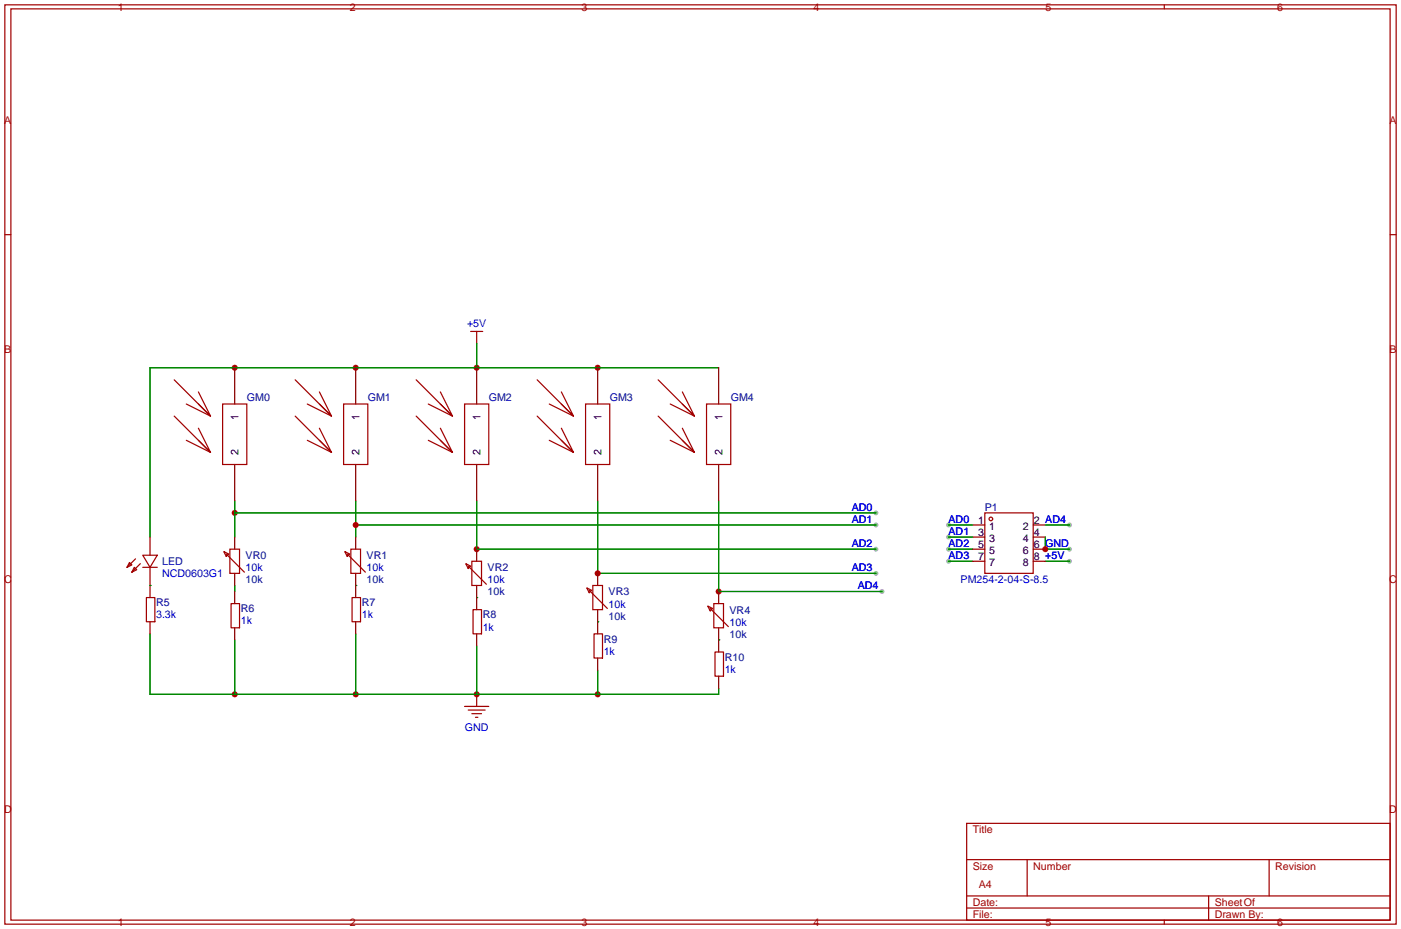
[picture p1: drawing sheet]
<svg xmlns="http://www.w3.org/2000/svg" width="294mm" height="195mm" viewBox="0 0 294 195" stroke-linecap="round" stroke-linejoin="round" font-family="sans-serif">
<g fill="#999">
<circle cx="224.5" cy="117.9" r=".51"/>
<circle cx="224.5" cy="115.3" r=".51"/>
<circle cx="224.5" cy="110.2" r=".51"/>
<circle cx="199.1" cy="117.9" r=".51"/>
<circle cx="199.1" cy="115.3" r=".51"/>
<circle cx="199.1" cy="110.2" r=".51"/>
<circle cx="199.1" cy="112.8" r=".51"/>
<circle cx="183.9" cy="120.4" r=".51"/>
<circle cx="183.9" cy="110.2" r=".51"/>
<circle cx="183.9" cy="115.3" r=".51"/>
<circle cx="183.9" cy="107.7" r=".51"/>
<circle cx="185.2" cy="124.2" r=".51"/>
</g>
<g fill="none" stroke="#a10000" stroke-width=".25">
<path d="M1 1h292.1v193.1h-292.1zM2.3 1.9h289.5v191.3h-289.5zM244.4 1v.9M1 49.3h1.3M291.8 49.3h1.3M98.8 69.6h2.5M100.1 69.6v2.5M97.5 148.3h5.1M98.3 149.1h3.6M99.1 149.9h2M99.8 150.6h.5M100.1 145.8v2.5"/>
<path d="M202.9 172.9h88.9v20.3h-88.9zM202.9 190.7h88.9M202.9 188.1h88.9M202.9 180.5h88.9M215.6 180.5v7.6M244.4 193.2v.9M253.7 188.1v5.1M266.4 180.5v7.6"/>
</g>
<path d="M100.1 72.1h.1M100.1 145.8h.1" fill="none" stroke="#870000" stroke-width=".25"/>
<path d="M74.7 110.2h109.2M74.7 105.2v7.6M100.1 105.2v10.1h83.8M125.5 105.2v15.2h58.4M199.1 117.9h5.1M199.1 115.3h5.1M199.1 110.2h5.1M199.1 112.8h5.1M219.5 117.9h5M219.5 112.8v2.5h5M219.5 110.2h5" fill="none" stroke="#008700" stroke-width=".25"/>
<g fill="#c00">
<circle cx="219.5" cy="115.3" r=".63"/>
<circle cx="125.5" cy="120.4" r=".63"/>
<circle cx="74.7" cy="110.2" r=".63"/>
<circle cx="100.1" cy="115.3" r=".63"/>
<circle cx="49.3" cy="107.7" r=".63"/>
<circle cx="150.9" cy="124.2" r=".63"/>
<circle cx="49.3" cy="77.2" r=".63"/>
<circle cx="74.7" cy="77.2" r=".63"/>
<circle cx="100.1" cy="77.2" r=".63"/>
<circle cx="125.5" cy="77.2" r=".63"/>
<circle cx="49.3" cy="145.8" r=".63"/>
<circle cx="74.7" cy="145.8" r=".63"/>
<circle cx="100.1" cy="145.8" r=".63"/>
<circle cx="125.5" cy="145.8" r=".63"/>
</g>
<g fill="none" stroke="#008700" stroke-width=".25">
<path d="M100.1 72.1v5.1M150.9 77.2h-119.4v35.6M49.3 105.2v7.6M49.3 107.7h134.6M100.1 105.2v10.1h83.8M150.9 105.2v19h34.3M31.5 122.9h.1M31.5 133.1v12.7h119.4v-1.3M49.3 122.9v1.3M49.3 134.4v11.4M74.7 122.9h.1M74.7 133.1v12.7"/>
<path d="M100.1 125.5h.1M100.1 135.6v10.2M125.5 130.6h.1M150.9 134.4h.1M125.5 140.7v5.1"/>
</g>
<g fill="none" stroke="#a10000" stroke-width=".25">
<path d="M36.6 79.8l7.6 7.6-2.5-5.1M62 79.8l7.6 7.6-2.5-5.1M87.4 79.8l7.6 7.6-2.5-5.1M112.8 79.8l7.6 7.6-2.5-5.1M138.2 79.8l7.6 7.6-2.5-5.1M36.6 87.4l7.6 7.6-2.5-5.1M39.1 84.8l5.1 2.6-2.5-2.6M39.1 92.5l5.1 2.5-2.5-2.5M46.7 84.8h5.1v12.7h-5.1zM62 87.4l7.6 7.6-2.5-5.1M64.5 84.8l5.1 2.6-2.5-2.6M64.5 92.5l5.1 2.5-2.5-2.5"/>
<path d="M72.1 84.8h5.1v12.7h-5.1zM87.4 87.4l7.6 7.6-2.5-5.1M89.9 84.8l5.1 2.6-2.5-2.6M89.9 92.5l5.1 2.5-2.5-2.5M97.5 84.8h5.1v12.7h-5.1zM112.8 87.4l7.6 7.6-2.5-5.1M115.3 84.8l5.1 2.6-2.5-2.6M115.3 92.5l5.1 2.5-2.5-2.5M122.9 84.8h5.1v12.7h-5.1zM138.2 87.4l7.6 7.6-2.5-5.1M140.7 84.8l5.1 2.6-2.5-2.6M140.7 92.5l5.1 2.5-2.5-2.5"/>
<path d="M148.3 84.8h5.1v12.7h-5.1zM27.2 118.1l.5 .5-1 .5zM28.2 119.1l.5 .5-1 .5zM28.4 117.3l-1.7 1.8M29.5 118.4l-1.8 1.7M30 116.6h3l-1.5 2.5zM30 119.1h3M47 115.8l1 .5-.5 .5zM47.5 116.3l3.8 3.8M48.3 115.3h2v5.1h-2zM72.4 115.8l1 .5-.5 .5zM72.9 116.3l3.8 3.8"/>
<path d="M73.7 115.3h2v5.1h-2zM97.8 118.4l1 .5-.5 .5zM98.3 118.9l3.8 3.8M99.1 117.9h2v5h-2zM206.8 107.7h10.1v12.7h-10.1zM30.7 125.5h1.8v5.1h-1.8zM48.5 126.7h1.8v5.1h-1.8zM73.9 125.5h1.8v5.1h-1.8zM99.3 128h1.8v5.1h-1.8zM123.2 123.4l1 .6-.5 .5zM123.7 124l3.8 3.8M124.5 122.9h2v5.1h-2z"/>
<path d="M124.7 133.1h1.8v5.1h-1.8zM148.6 127.3l1 .5-.5 .5zM149.1 127.8l3.8 3.8M149.9 126.7h2v5.1h-2zM150.1 136.9h1.8v5.1h-1.8z"/>
<circle cx="208" cy="109" r=".38"/>
</g>
<g fill="none" stroke="#870000" stroke-width=".25">
<path d="M49.3 77.2v7.6M74.7 77.2v7.6M100.1 77.2v7.6M125.5 77.2v7.6M150.9 77.2v7.6M49.3 97.5v7.7M74.7 97.5v7.7M100.1 97.5v7.7M125.5 97.5v7.7M150.9 97.5v7.7M31.5 112.8v3.8M31.5 119.1v6.4"/>
<path d="M49.3 112.8v2.5M74.7 112.8v2.5M100.1 115.3v2.6M204.2 110.2h2.6M204.2 112.8h2.6M204.2 115.3h2.6M204.2 117.9h2.6M216.9 110.2h2.6M216.9 112.8h2.6M216.9 115.3h2.6M216.9 117.9h2.6M31.5 130.6v2.5"/>
<path d="M49.3 120.4v2.5M49.3 124.2v2.5M49.3 131.8v2.6M74.7 120.4v5.1M74.7 130.6v2.5M100.1 122.9v5.1M100.1 133.1v2.5M125.5 120.4v2.5M125.5 128v5.1M125.5 138.2v2.5M150.9 124.2v2.5M150.9 131.8v5.1"/>
<path d="M150.9 142v2.5"/>
</g>
<g font-size="2.2" fill="#a00000">
<text x="24.7" y="2.3">1</text>
<text x="73.4" y="2.3">2</text>
<text x="122.1" y="2.3">3</text>
<text x="170.8" y="2.3">4</text>
<text x="219.5" y="2.3">5</text>
<text x="268.1" y="2.3">6</text>
<text x=".9" y="26">A</text>
<text x="291.7" y="26">A</text>
<text x=".9" y="74.2">B</text>
<text x="291.7" y="74.2">B</text>
<text x=".8" y="122.5">C</text>
<text x="291.7" y="122.5">C</text>
<text x=".8" y="170.7">D</text>
<text x="291.7" y="170.7">D</text>
<text x="204.2" y="175">Title</text>
<text x="204.2" y="182.6">Size</text>
<text x="216.9" y="182.6">Number</text>
<text x="267.7" y="182.6">Revision</text>
<text x="204.2" y="190.2">Date:</text>
<text x="205.5" y="186.4">A4</text>
<text x="255" y="190.2">SheetOf</text>
<text x="24.7" y="194.5">1</text>
<text x="73.4" y="194.5">2</text>
<text x="122.1" y="194.5">3</text>
<text x="170.8" y="194.5">4</text>
<text x="204.2" y="192.8">File:</text>
<text x="219.5" y="194.5">5</text>
<text x="255" y="192.8">Drawn By:</text>
<text x="268.1" y="194.5">6</text>
</g>
<g font-size="2.2" fill="#00f">
<text x="98.1" y="68.6">+5V</text>
<text x="178.8" y="107.2">AD0</text>
<text x="178.8" y="109.8">AD1</text>
<text x="199.1" y="109.8">AD0</text>
<text x="199.1" y="112.3">AD1</text>
<text x="51.6" y="119.9">10k</text>
<text x="77" y="119.9">10k</text>
<text x="178.8" y="119.9">AD3</text>
<text x="178.8" y="114.9">AD2</text>
<text x="199.1" y="117.4">AD3</text>
<text x="199.1" y="114.9">AD2</text>
<text x="219.5" y="114.9">GND</text>
<text x="34" y="121.2">NCD0603G1</text>
<text x="102.4" y="122.5">10k</text>
<text x="180.1" y="123.8">AD4</text>
<text x="201.7" y="122.5">PM254-2-04-S-8.5</text>
<text x="32.8" y="129.9">3.3k</text>
<text x="50.5" y="131.1">1k</text>
<text x="75.9" y="129.9">1k</text>
<text x="127.8" y="127.6">10k</text>
<text x="153.2" y="131.4">10k</text>
<text x="101.3" y="132.4">1k</text>
<text x="126.7" y="137.5">1k</text>
<text x="152.1" y="141.3">1k</text>
<text x="97.6" y="153.5">GND</text>
</g>
<g font-size="2.2">
<text x="50.1" y="88.1" transform="rotate(-90 50.1 88.1)">1</text>
<text x="75.5" y="88.1" transform="rotate(-90 75.5 88.1)">1</text>
<text x="100.9" y="88.1" transform="rotate(-90 100.9 88.1)">1</text>
<text x="126.3" y="88.1" transform="rotate(-90 126.3 88.1)">1</text>
<text x="151.7" y="88.1" transform="rotate(-90 151.7 88.1)">1</text>
<text x="50.1" y="95.5" transform="rotate(-90 50.1 95.5)">2</text>
<text x="75.5" y="95.5" transform="rotate(-90 75.5 95.5)">2</text>
<text x="100.9" y="95.5" transform="rotate(-90 100.9 95.5)">2</text>
<text x="126.3" y="95.5" transform="rotate(-90 126.3 95.5)">2</text>
<text x="151.7" y="95.5" transform="rotate(-90 151.7 95.5)">2</text>
<text x="205.4" y="110">1</text>
<text x="205.4" y="112.6">3</text>
<text x="207.7" y="111.3">1</text>
<text x="207.7" y="113.8">3</text>
<text x="214.7" y="113.8">4</text>
<text x="214.7" y="111.3">2</text>
<text x="217" y="112.6">4</text>
<text x="217" y="110">2 AD4</text>
<text x="205.4" y="115.1">5</text>
<text x="205.4" y="117.6">7</text>
<text x="207.7" y="116.4">5</text>
<text x="207.7" y="118.9">7</text>
<text x="214.7" y="118.9">8</text>
<text x="214.7" y="116.4">6</text>
<text x="217" y="117.6">8 +5V</text>
<text x="217" y="115.1">6</text>
</g>
<g font-size="2.2" fill="#000080">
<text x="51.8" y="84.1">GM0</text>
<text x="77.2" y="84.1">GM1</text>
<text x="102.6" y="84.1">GM2</text>
<text x="128" y="84.1">GM3</text>
<text x="153.4" y="84.1">GM4</text>
<text x="206.8" y="107.2">P1</text>
<text x="34" y="118.7">LED</text>
<text x="51.6" y="117.4">VR0</text>
<text x="77" y="117.4">VR1</text>
<text x="102.4" y="119.9">VR2</text>
<text x="51.6" y="122.5">10k</text>
<text x="77" y="122.5">10k</text>
<text x="102.4" y="125">10k</text>
<text x="127.8" y="125">VR3</text>
<text x="32.8" y="127.3">R5</text>
<text x="50.5" y="128.6">R6</text>
<text x="75.9" y="127.3">R7</text>
<text x="101.3" y="129.9">R8</text>
<text x="127.8" y="130.1">10k</text>
<text x="153.2" y="128.8">VR4</text>
<text x="126.7" y="134.9">R9</text>
<text x="153.2" y="133.9">10k</text>
<text x="152.1" y="138.7">R10</text>
</g>
</svg>
